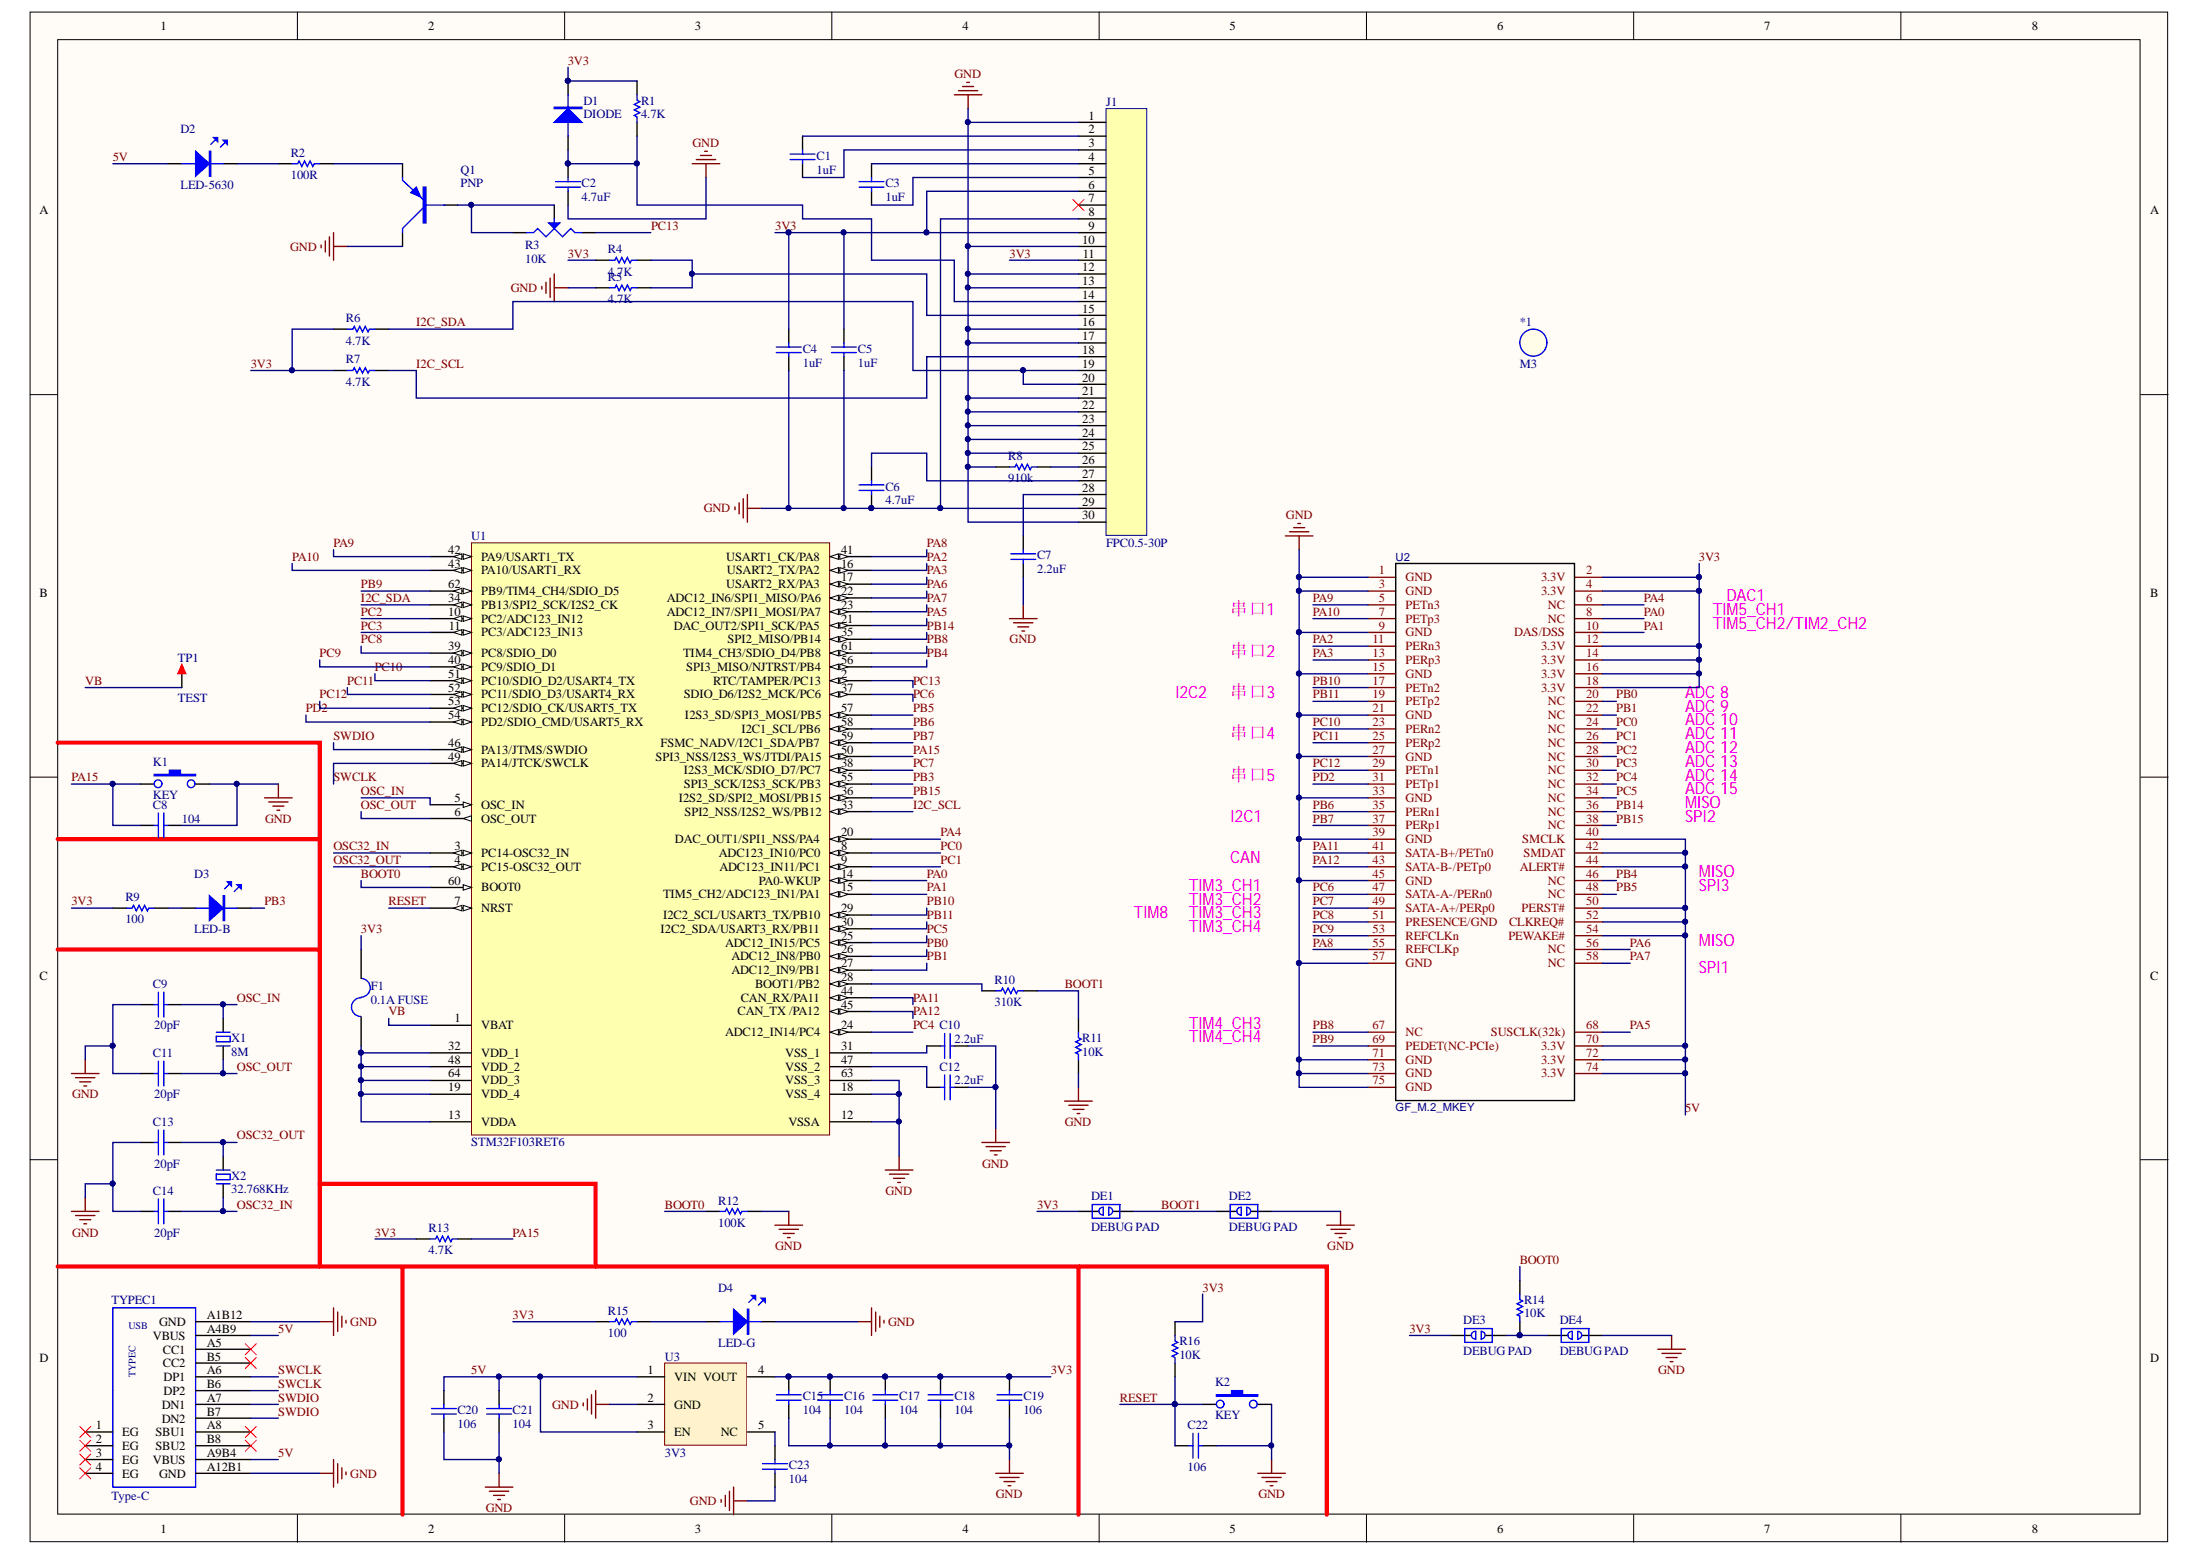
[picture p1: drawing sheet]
# Altium schematic sheet 超级系统核心原理图.SchDoc
size A3

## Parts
*1  M3  [M3 140X350]
C1  1uF  [0603C]
C2  4.7uF  [0603C]
C3  1uF  [0603C]
C4  1uF  [0603C]
C5  1uF  [0603C]
C6  4.7uF  [0603C]
C7  2.2uF  [0603C]
C8  104  [0603C]
C9  20pF  [0603C]
C10  2.2uF  [0603C]
C11  20pF  [0603C]
C12  2.2uF  [0603C]
C13  20pF  [0603C]
C14  20pF  [0603C]
C15  104  [0603C]
C16  104  [0603C]
C17  104  [0603C]
C18  104  [0603C]
C19  106  [0805C]
C20  106  [0805C]
C21  104  [0603C]
C22  106  [0805C]
C23  104  [0603C]
D1  DIODE  [SOD-523]
D2  LED-5630  [LED-5630W]
D3  LED-B  [LED-0603B]
D4  LED-G  [LED-0603G]
DE1  DEBUG PAD  [DEBUG_B]
DE2  DEBUG PAD  [DEBUG_B]
DE3  DEBUG PAD  [DEBUG_B]
DE4  DEBUG PAD  [DEBUG_B]
F1  0.1A FUSE  [0805R]
J1  FPC0.5-30P  [FPC0.5-30P]
K1  KEY  [SMD-4X4X1.5]
K2  KEY  [2X3X0.6]
Q1  PNP  [SOT-23]
R1  4.7K  [0603R]
R2  100R  [0603R]
R3  10K  [3303W]
R4  4.7K  [0603R]
R5  4.7K  [0603R]
R6  4.7K  [0603R]
R7  4.7K  [0603R]
R8  910k  [0603R]
R9  100  [0603R]
R10  310K  [0603R]
R11  10K  [0603R]
R12  100K  [0603R]
R13  4.7K  [0603R]
R14  10K  [0603R]
R15  100  [0603R]
R16  10K  [0603R]
TP1  TEST  [TEST 1.4]
TYPEC1  Type-C  [TYPE-C]
U1  STM32F103RET6  [LQFP64 10x10_L]
U2  GF_M.2_MKEY  [GF_M.2_M_KEY]
U3  3V3  [HX9193]
X1  8M  [OSC 5032-2P]
X2  32.768KHz  [OSC 3215-2P]

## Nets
GND: C2.1 C4.1 C5.1 C6.1 C7.1 C8.1 C9.1 C10.2 C11.1 C12.2 C13.1 C14.1 C15.1 C16.1 C17.1 C18.1 C19.1 C20.1 C21.1 C22.1 C23.1 D4.K DE2.2 DE4.2 J1.1 J1.8 J1.10 J1.12 J1.13 J1.16 J1.17 J1.21 J1.22 J1.23 J1.24 J1.25 J1.29 J1.30 K1.3 K2.3 Q1.C R5.2 R8.2 R11.2 R12.1 TYPEC1.A1B12(GND) TYPEC1.A12B1(GND) U1.12(VSSA) U1.18(VSS_4) U1.63(VSS_3) U2.1(GND) U2.3(GND) U2.9(GND) U2.15(GND) U2.21(GND) U2.27(GND) U2.33(GND) U2.39(GND) U2.45(GND) U2.57(GND) U2.71(GND) U2.73(GND) U2.75(GND) U3.2(GND)
3V3: C4.2 C5.2 C15.2 C16.2 C17.2 C18.2 C19.2 D1.K DE1.1 DE3.1 F1.2 J1.6 J1.9 J1.11 R1.1 R4.2 R6.2 R7.2 R9.2 R13.2 R15.2 R16.2 U2.2(3.3V) U2.4(3.3V) U2.12(3.3V) U2.14(3.3V) U2.16(3.3V) U2.18(3.3V) U3.4(VOUT)
5V: C20.2 C21.2 D2.A TYPEC1.A4B9(VBUS) TYPEC1.A9B4(VBUS) U2.40(SMCLK) U2.42(SMDAT) U2.44(ALERT#) U2.50(PERST#) U2.52(CLKREQ#) U2.54(PEWAKE#) U2.70(3.3V) U2.72(3.3V) U2.74(3.3V) U3.1(VIN) U3.3(EN)
BOOT0: R12.2 R14.1 U1.60(BOOT0)
BOOT1: DE1.2 DE2.1 R10.1 R11.1
I2C_SCL: J1.18 R7.1 U1.33(SPI2_NSS/I2S2_WS/PB12)
I2C_SDA: J1.19 J1.20 R6.1 U1.34(PB13/SPI2_SCK/I2S2_CK)
OSC32_IN: C14.2 U1.3(PC14-OSC32_IN) X2.1
OSC32_OUT: C13.2 U1.4(PC15-OSC32_OUT) X2.2
OSC_IN: C9.2 U1.5(OSC_IN) X1.2
OSC_OUT: C11.2 U1.6(OSC_OUT) X1.1
PA0: U1.14(PA0-WKUP) U2.8(NC)
PA1: U1.15(TIM5_CH2/ADC123_IN1/PA1) U2.10(DAS/DSS)
PA2: U1.16(USART2_TX/PA2) U2.11(PERn3)
PA3: U1.17(USART2_RX/PA3) U2.13(PERp3)
PA4: U1.20(DAC_OUT1/SPI1_NSS/PA4) U2.6(NC)
PA5: U1.21(DAC_OUT2/SPI1_SCK/PA5) U2.68(SUSCLK(32k))
PA6: U1.22(ADC12_IN6/SPI1_MISO/PA6) U2.56(NC)
PA7: U1.23(ADC12_IN7/SPI1_MOSI/PA7) U2.58(NC)
PA8: U1.41(USART1_CK/PA8) U2.55(REFCLKp)
PA9: U1.42(PA9/USART1_TX) U2.5(PETn3)
PA10: U1.43(PA10/USART1_RX) U2.7(PETp3)
PA11: U1.44(CAN_RX/PA11) U2.41(SATA-B+/PETn0)
PA12: U1.45(CAN_TX_/PA12) U2.43(SATA-B-/PETp0)
PA15: C8.2 K1.1 R13.1 U1.50(SPI3_NSS/I2S3_WS/JTDI/PA15)
PB0: U1.26(ADC12_IN8/PB0) U2.20(NC)
PB1: U1.27(ADC12_IN9/PB1) U2.22(NC)
PB3: D3.K U1.55(SPI3_SCK/I2S3_SCK/PB3)
PB4: U1.56(SPI3_MISO/NJTRST/PB4) U2.46(NC)
PB5: U1.57(I2S3_SD/SPI3_MOSI/PB5) U2.48(NC)
PB6: U1.58(I2C1_SCL/PB6) U2.35(PERn1)
PB7: U1.59(FSMC_NADV/I2C1_SDA/PB7) U2.37(PERp1)
PB8: U1.61(TIM4_CH3/SDIO_D4/PB8) U2.67(NC)
PB9: U1.62(PB9/TIM4_CH4/SDIO_D5) U2.69(PEDET(NC-PCIe))
PB10: U1.29(I2C2_SCL/USART3_TX/PB10) U2.17(PETn2)
PB11: U1.30(I2C2_SDA/USART3_RX/PB11) U2.19(PETp2)
PB14: U1.35(SPI2_MISO/PB14) U2.36(NC)
PB15: U1.36(I2S2_SD/SPI2_MOSI/PB15) U2.38(NC)
PC0: U1.8(ADC123_IN10/PC0) U2.24(NC)
PC1: U1.9(ADC123_IN11/PC1) U2.26(NC)
PC2: U1.10(PC2/ADC123_IN12) U2.28(NC)
PC3: U1.11(PC3/ADC123_IN13) U2.30(NC)
PC4: U1.24(ADC12_IN14/PC4) U2.32(NC)
PC5: U1.25(ADC12_IN15/PC5) U2.34(NC)
PC6: U1.37(SDIO_D6/I2S2_MCK/PC6) U2.47(SATA-A-/PERn0)
PC7: U1.38(I2S3_MCK/SDIO_D7/PC7) U2.49(SATA-A+/PERp0)
PC8: U1.39(PC8/SDIO_D0) U2.51(PRESENCE/GND)
PC9: U1.40(PC9/SDIO_D1) U2.53(REFCLKn)
PC10: U1.51(PC10/SDIO_D2/USART4_TX) U2.23(PERn2)
PC11: U1.52(PC11/SDIO_D3/USART4_RX) U2.25(PERp2)
PC12: U1.53(PC12/SDIO_CK/USART5_TX) U2.29(PETn1)
PC13: R3.2 U1.2(RTC/TAMPER/PC13)
PD2: U1.54(PD2/SDIO_CMD/USART5_RX) U2.31(PETp1)
RESET: C22.2 K2.1 R16.1 U1.7(NRST)
SWCLK: TYPEC1.A6(DP1) TYPEC1.B6(DP2) U1.49(PA14/JTCK/SWCLK)
SWDIO: TYPEC1.A7(DN1) TYPEC1.B7(DN2) U1.46(PA13/JTMS/SWDIO)
VB: TP1.1 U1.1(VBAT)
NetC1_1: C1.1 J1.3
NetC1_2: C1.2 J1.2
NetC2_2: C2.2 D1.A J1.14 R1.2
NetC3_1: C3.1 J1.5
NetC3_2: C3.2 J1.4
NetC6_2: C6.2 J1.27
NetC7_2: C7.2 J1.28
NetC10_1: C10.1 U1.31(VSS_1)
NetC12_1: C12.1 U1.47(VSS_2)
NetC23_2: C23.2 U3.5(NC)
NetD2_K: D2.K R2.1
NetD3_A: D3.A R9.1
NetD4_A: D4.A R15.1
NetDE3_2: DE3.2 DE4.1 R14.2
NetF1_1: F1.1 U1.13(VDDA) U1.19(VDD_4) U1.32(VDD_1) U1.48(VDD_2) U1.64(VDD_3)
NetJ1_15: J1.15 R4.1 R5.1
NetJ1_26: J1.26 R8.1
NetQ1_B: Q1.B R3.1 R3.3(W)
NetQ1_E: Q1.E R2.2
NetR10_2: R10.2 U1.28(BOOT1/PB2)

Not connected (* = marked no-connect by the designer): J1 7*; TYPEC1 1(EG)* 2(EG)* 3(EG)* 4(EG)* A5(CC1)* A8(SBU1)* B5(CC2)* B8(SBU2)*

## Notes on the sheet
- DAC1
- 串口1
- 串口2
- TIM5_CH1
- TIM5_CH2/TIM2_CH2
- I2C2
- 串口3
- 串口4
- ADC 10
- ADC 11
- ADC 8
- ADC 9
- 串口5
- ADC 14
- ADC 12
- ADC 13
- ADC 15
- MISO
- I2C1
- CAN
- SPI2
- TIM8
- TIM3_CH3
- TIM3_CH4
- TIM3_CH1
- TIM3_CH2
- SPI3
- SPI1
- TIM4_CH3
- TIM4_CH4
